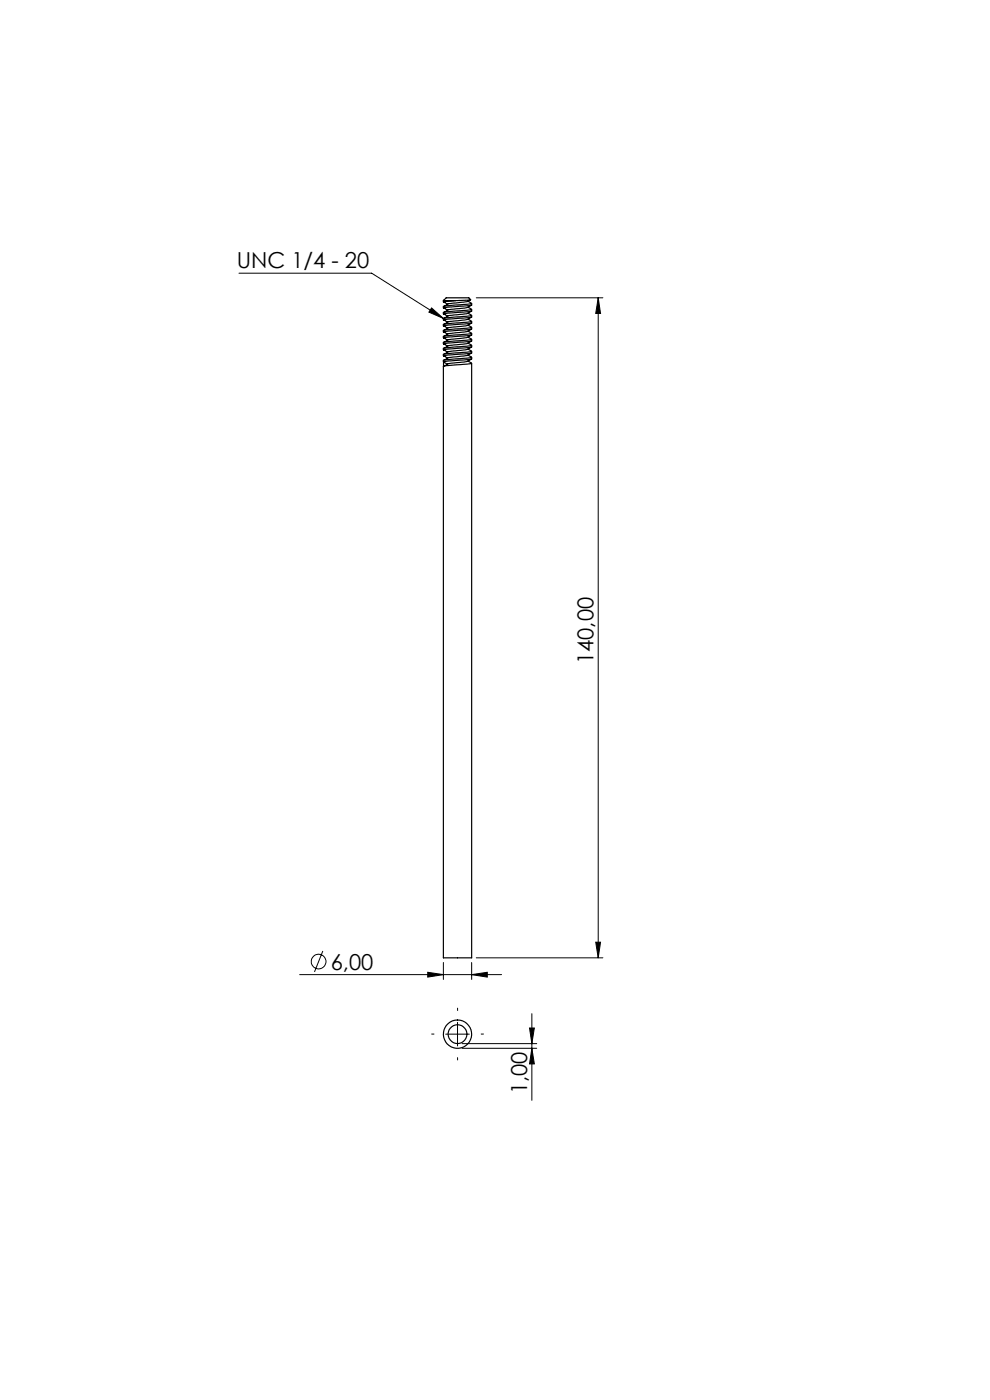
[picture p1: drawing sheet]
<svg xmlns="http://www.w3.org/2000/svg" width="210mm" height="297mm" viewBox="0 0 210 297" stroke-linecap="round" stroke-linejoin="round" font-family="sans-serif">
<g fill="none" stroke="#000" stroke-width=".21">
<path d="M50.7 58h28.1l15.3 9.6M91.5 65.3l2.6 2.3-3.1-1.4zM101 63.2h26.9M126.9 63.2v140M126.9 63.2l.5 3.3h-1zM126.4 199.9h1l-.5 3.3zM63.6 206.8h42.8M68.5 201.8l-1.8 4.4M90.7 206.3l3.4 .5-3.4 .5zM94.1 204.2v3.6M94.5 219.4h5.1M97 216.9v5"/>
<path d="M100 206.8l3.4-.5v1zM100 204.2v3.6M101 203.2h26.9M112.3 218.1h1l-.5 3.3zM112.8 215v18.4M98 222.4h15.8M98 221.4h15.8M112.8 222.4l.5 3.3h-1z"/>
<circle cx="67.6" cy="204" r="1.56"/>
</g>
<path d="M92.1 219.4h-.5M97.1 214.4v-.5M102.1 219.4h.5M97.1 224.4v.5" fill="none" stroke="#000" stroke-width=".21" stroke-dasharray="15.2 1.3 1.3 1.3"/>
<g fill="#000">
<path d="M91.5 65.3l2.6 2.3-3.1-1.4z"/>
<path d="M90.7 206.3l3.4 .5-3.4 .5zM100 206.8l3.4-.5v1z"/>
<path d="M126.4 199.9h1l-.5 3.3zM126.9 63.2l.5 3.3h-1z"/>
<path d="M112.8 222.4l.5 3.3h-1zM112.3 218.1h1l-.5 3.3z"/>
</g>
<g fill="none" stroke="#000" stroke-width=".25">
<path d="M94.1 76.8l5.9-.6a4.6 4.6 0 0 1-3.2 .7l-1.7 .2-.8 .5M94.1 63.8h2.5M94.1 63.8v.3M94.1 76.8l.8 .5M94.9 65.8l-.8-.5 5.9-.6a4.6 4.6 0 0 1-3.2 .8l-1.7 .2-.8 .5M94.9 67.1l-.8-.5 5.9-.6-.4 .2a11.9 11.9 0 0 1-4.2 .7l-1.1 .5M94.9 68.4l-.8-.5 5.9-.6a5.7 5.7 0 0 1-3.5 .8l-1.4 .2-.8 .4M94.9 69.6l-.8-.5 5.9-.6a5.2 5.2 0 0 1-3.4 .9l-1.4 .1-.9 .5M94.9 70.9l-.8-.5 5.9-.6a4.9 4.9 0 0 1-3.2 .8l-1.7 .2-.8 .5M94.9 72.2l-.8-.5 5.9-.6a4.4 4.4 0 0 1-3.1 .8l-1.1 .1a1.97 1.97 0 0 0-1.5 .5M94.9 73.4l-.8-.4 5.9-.6a5.9 5.9 0 0 1-3.6 .8l-1.3 .1-.8 .5M94.9 74.7l-.8-.5 5.9-.6a5.4 5.4 0 0 1-3.4 .8l-1.5 .2-.8 .5"/>
<path d="M94.9 76l-.8-.5 5.9-.6a5.6 5.6 0 0 1-3.3 .8l-1.6 .2-.8 .4M96.6 63.8l-2.5 .3 .8 .5M96.6 63.8l3.2-.2a5.9 5.9 0 0 1-3.1 .7l-1.6 .1-.8 .5M99.3 65.2l.7 .4M99.3 66.5l.7 .4M99.3 67.7l.7 .5M99.3 69l.7 .4M99.3 70.3l.7 .4M99.3 71.5l.7 .5M99.3 72.8l.7 .4M99.3 74.1l.7 .4M99.3 75.3l.7 .5"/>
<path d="M99.3 76.6l.7 .4M99.3 63.9l.7 .4M99.8 63.6l-.4-.4h-4.7l-.6 .6M100 76.2v-.4l-5.9 .6v126.8h5.9v-126.1l-5.9 .6M100 74.9v-.4l-5.3 .5-.6 .1v.4M100 73.6v-.3l-5.3 .5-.6 .1v.3M100 72.4v-.4l-5.3 .5-.6 .1v.4M100 71.1v-.4l-5.3 .5-.6 .1v.4M100 69.8v-.3l-5.3 .5-.6 .1v.3M100 68.5v-.3l-5.3 .5-.6 .1v.3M100 67.3v-.4l-5.3 .5-.6 .1v.4M100 66v-.4l-5.3 .5-.6 .1v.4"/>
<path d="M100 64.7v-.3l-5.3 .5-.6 .1v.3"/>
<circle cx="97" cy="219.4" r="3"/>
<circle cx="97.1" cy="219.4" r="2"/>
</g>
<g font-size="4.7">
<text x="50.2" y="56.9">UNC 1/4 - 20</text>
<text x="125.9" y="140.9" transform="rotate(-90 125.9 140.9)">140,00</text>
<text x="70.2" y="205.7">6,00</text>
<text x="111.8" y="232.1" transform="rotate(-90 111.8 232.1)">1,00</text>
</g>
</svg>
